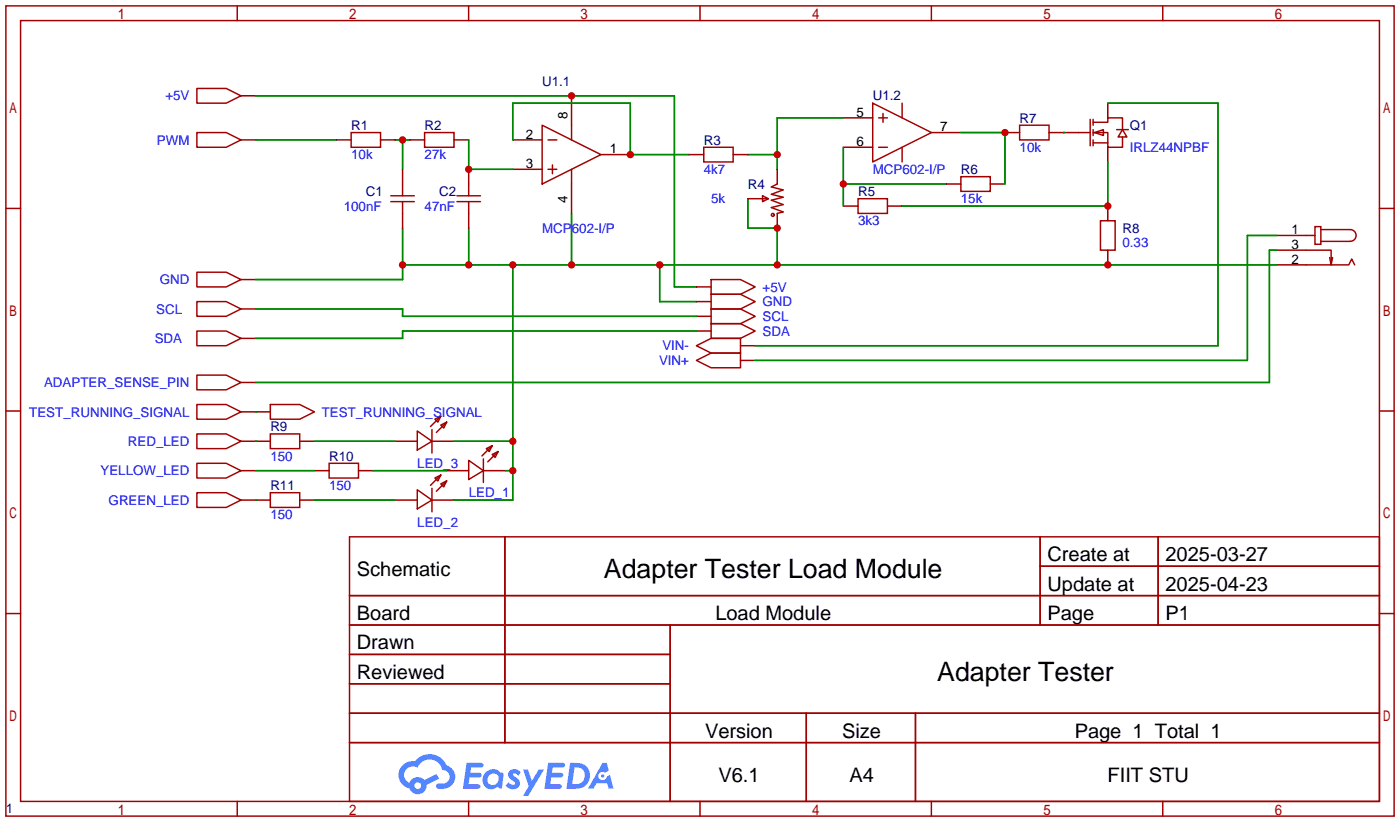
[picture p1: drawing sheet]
<svg xmlns="http://www.w3.org/2000/svg" width="242mm" height="142mm" viewBox="0 0 242 142" stroke-linecap="round" stroke-linejoin="round" font-family="sans-serif">
<g fill="none" stroke="#a10000" stroke-width=".25">
<path d="M1 1h240v140h-240zM3.6 3.6h234.9v134.9h-234.9zM41 1v2.6M81 1v2.6M121 1v2.6M161 1v2.6M201 1v2.6M1 36h2.6M238.5 36h2.5M1 71h2.6M238.5 71h2.5M60.4 92.8h178.1v45.7h-178.1z"/>
<path d="M87.3 92.8v35.5M179.8 92.8v15.2M179.8 97.8h58.7M200.2 92.8v15.2M1 106h2.6M60.4 102.9h178.1M60.4 108h178.1M60.4 113.1h55.5M60.4 118.2h55.5M115.9 108v30.5M238.5 106h2.5M41 138.5v2.5"/>
<path d="M60.4 123.2h178.1M60.4 128.3h178.1M81 138.5v2.5M121 138.5v2.5M139.4 123.2v15.3M158.3 123.2v15.3M161 138.5v2.5M201 138.5v2.5"/>
</g>
<g fill="#5487ff">
<path d="M88.2 133.2a1.3 1.3 0 0 1 1.8 .2l-.4 .7a.54 .54 0 0 0-.9-.3l.1 .2a1.58 1.58 0 0 1 1.1 1.6 1.43 1.43 0 0 1-2.5 .2l.5-.6a.64 .64 0 0 0 .5 .4 .64 .64 0 0 0 .7-.2l-.2-.3a1.6 1.6 0 0 1-1-1.5z"/>
<path d="M90.4 133h.9l.6 1.9 1.2-1.9h.9l-2.7 4.5h-.9l1-1.7z"/>
<path d="M80.7 131.8h1.6a1.31 1.31 0 0 1 1.2 .2 .4 .4 0 0 1-.3 .6h-1.8l-.1 .9h1.6a.4 .4 0 0 1 .4 .5 .4 .4 0 0 1-.4 .3h-1.7l-.2 1.2h.8a1.23 1.23 0 0 1 1.2 .2 .39 .39 0 0 1-.3 .6h-2.7z"/>
<path d="M94.8 131.8h1.6a1.32 1.32 0 0 1 1.2 .2 .39 .39 0 0 1-.3 .6h-1.8l-.1 .9h1.6a.4 .4 0 0 1 .4 .5 .4 .4 0 0 1-.4 .3h-1.7l-.2 1.2h.8a1.23 1.23 0 0 1 1.2 .2 .39 .39 0 0 1-.3 .6h-2.7z"/>
<path d="M104.2 131.8h.7l.4 1.4-.7 .3a.75 .75 0 0 0-1.1 .3 .75 .75 0 0 0 .5 1 .75 .75 0 0 0 .9-.6l.5-.3 .7 2.4h-.9l-.2-1h-1.9l-.5 1h-.9z"/>
<path d="M98.6 131.8l-.7 4.5h1.5a2.25 2.25 0 0 0 2.5-1.8 2.25 2.25 0 0 0-1.7-2.6zM99.3 132.6a1.5 1.5 0 0 1 1.8 1.5 1.5 1.5 0 0 1-1.9 1.4h-.3z"/>
<path d="M84 133.4a1.62 1.62 0 0 0-.4 2.1 1.62 1.62 0 0 0 2 .7l.4-.3 .3 .3 .5 .1 .3-2.5-.2-.3h-.5a1.58 1.58 0 0 0-2.4-.1zM84.6 134a.96 .96 0 0 1 1.4 0 .96 .96 0 0 1-.2 1.4 .95 .95 0 0 1-1.4-.1 .95 .95 0 0 1 .2-1.3z"/>
<path d="M69.6 132.2a2.37 2.37 0 0 0 1.2 4 1.54 1.54 0 0 0 1.7 1 1.54 1.54 0 0 0 1.3-1.6l2.1-1.1-.5-.8-2 1.1a1.57 1.57 0 0 0-2.6 .5 1.5 1.5 0 0 1-.8-2.1 1.5 1.5 0 0 1 2.2-.6 2.23 2.23 0 0 1 2.3-1.4 2.23 2.23 0 0 1 2 1.9 1.16 1.16 0 0 1 1.2 1 1.16 1.16 0 0 1-1.1 1.3h-.6a.47 .47 0 0 0-.6 .4 .47 .47 0 0 0 .4 .5 2.23 2.23 0 0 0 2.3-.6 2.23 2.23 0 0 0 .4-2.3 2.16 2.16 0 0 0-1.3-1.2 3.2 3.2 0 0 0-5.5-.7l-1.1 .1zM71.6 135.8a.6 .6 0 0 1 1.2 0 .6 .6 0 0 1-1.2 0z"/>
<circle cx="104.2" cy="134.1" r=".28"/>
</g>
<g fill="none" stroke="#870000" stroke-width=".25">
<path d="M41.7 16.6h2.5M98.8 16.6v5M191.5 17.8v2.6M41.7 24.2h2.5M58.2 24.2h2.5M65.8 24.2h2.5M69.6 29.3v2.5M69.6 36.9v2.5M70.9 24.2h2.5M78.5 24.2h2.5M81 29.3v2.5M81 36.9v2.5"/>
<path d="M88.6 24.2h5.1M88.6 29.3h5.1M98.8 31.8v5.1M103.9 26.7h5.1M119.1 26.7h2.6M126.7 26.7h2.6M129.3 34.3h2.5M134.4 29.3v2.5M134.4 36.9v2.5M145.8 25.4h5.1M145.8 20.4h5.1M145.8 35.6h2.5"/>
<path d="M153.4 35.6h2.6M161 22.9h5.1M163.6 31.8h2.5M171.2 31.8h2.5M173.7 22.9h2.6M181.4 22.9h5M191.5 25.4v2.6M191.5 35.6v2.5M41.7 48.3h2.5M41.7 53.4h2.5M41.7 58.5h2.5M120.4 49.6h2.5"/>
<path d="M120.4 52.1h2.5M120.4 54.7h2.5M120.4 57.2h2.5M128 59.7h2.6M191.5 43.2v2.6M220.7 43.2h5.1M220.7 45.8h5.1M220.7 40.7h5.1M41.7 66.1h2.5M41.7 76.2h5M41.7 71.2h5M51.8 76.2h2.6"/>
<path d="M68.3 76.2h3.8M74.7 76.2h3.8M128 62.3h2.6M41.7 81.3h2.5M41.7 86.4h5M51.8 86.4h2.6M54.4 81.3h2.5M62 81.3h2.5M68.3 86.4h3.8M74.7 86.4h3.8M77.2 81.3h3.8M83.6 81.3h3.8"/>
</g>
<g fill="none" stroke="#a10000" stroke-width=".25">
<path d="M34 15.3h5.1l2.6 1.3-2.6 1.2h-5.1zM150.9 17.8l10.1 5.1-10.1 5.1zM152.7 19.6v1.5M156 17.8v2.6M34 22.9h5.1l2.6 1.3-2.6 1.2h-5.1zM60.7 22.9h5.1v2.5h-5.1zM67.6 33.8h4M67.6 34.8h4M69.6 31.8v2M69.6 34.8v2.1M73.4 22.9h5.1v2.5h-5.1zM79 33.8h4.1"/>
<path d="M79 34.8h4.1M81 31.8v2M81 34.8v2.1M93.7 21.6l10.2 5.1-10.2 5.1zM94.7 24.2h1.6M94.7 29.3h1.6M95.5 28.5v1.5M98.8 21.6v2.6M98.8 29.3v2.5M121.7 25.4h5v2.6h-5zM131.8 33.8l1 .5-1 .5zM131.8 34.3h1"/>
<path d="M134.4 31.8l-1.1 .5 2.1 .5-2.1 .8 2.1 .5-2.1 .5 2.1 .8-2.1 .5 2.1 .7-1 .3M148.3 34.3h5.1v2.6h-5.1zM151.9 25.4h1.5M151.9 20.4h1.5M156 25.4v2.6M166.1 30.5h5.1v2.6h-5.1zM176.3 21.6h5.1v2.6h-5.1zM186.4 22.9h2.1M188.5 20.6v4.6M189 21.1h2.5v-.7h2.6v2M189 22.9h2.5v2.5h2.6v-1.7M189 24.7h2.5"/>
<path d="M189 20.6v1M189 22.4v1M189 24.2v1M189.2 22.9l1.6-.5v1zM190.2 38.1h2.6v5.1h-2.6zM193 22.4h2.1M194.1 22.4l.7 1.3h-1.5zM227.3 39.2h1v3h-1zM228.3 39.7h5.1a1.02 1.02 0 0 1 1 1 1.02 1.02 0 0 1-1 1h-5.1M34 47h5.1l2.6 1.3-2.6 1.3h-5.1zM34 52.1h5.1l2.6 1.3-2.6 1.3h-5.1zM34 57.2h5.1l2.6 1.3-2.6 1.2h-5.1z"/>
<path d="M120.4 59.7l2.5-1.2h5.1v2.5h-5.1zM122.9 48.3h5.1l2.6 1.3-2.6 1.2h-5.1zM122.9 50.8h5.1l2.6 1.3-2.6 1.3h-5.1zM122.9 53.4h5.1l2.6 1.3-2.6 1.2h-5.1zM122.9 55.9h5.1l2.6 1.3-2.6 1.3h-5.1zM225.8 43.2h4.3v2.6l.3-1.3M225.8 45.8h7.4l.5-1.1 .5 1.1M225.8 40.7h1.5M229.9 44.5l.2 1.3M34 64.8h5.1l2.6 1.3-2.6 1.3h-5.1zM34 75h5.1l2.6 1.2-2.6 1.3h-5.1zM34 69.9h5.1l2.6 1.3-2.6 1.2h-5.1z"/>
<path d="M46.7 75h5.1v2.5h-5.1zM46.7 69.9h5.1l2.6 1.3-2.6 1.2h-5.1zM72.1 74.5l2.6 1.7-2.6 1.6zM74.7 74.2v4.1M75.2 72.4l1-.5-.5 1zM76.2 73.5l1-.6-.5 1.1zM76.2 71.9l-1.8 1.8M77.2 72.9l-1.8 1.8M81 79.5l2.6 1.8-2.6 1.5zM83.6 79.3v4.1M84.1 77.5l1-.5-.5 1zM85.1 78.5l1-.5-.5 1z"/>
<path d="M85.1 77l-1.8 1.8M86.1 78l-1.8 1.8M120.4 62.3l2.5-1.3h5.1v2.5h-5.1zM34 80.1h5.1l2.6 1.2-2.6 1.3h-5.1zM34 85.1h5.1l2.6 1.3-2.6 1.3h-5.1zM46.7 85.1h5.1v2.6h-5.1zM56.9 80.1h5.1v2.5h-5.1zM72.1 84.6l2.6 1.8-2.6 1.5zM74.7 84.4v4M75.2 82.6l1-.5-.5 1zM76.2 83.6l1-.5-.5 1zM76.2 82.1l-1.8 1.8"/>
<path d="M77.2 83.1l-1.8 1.8"/>
<circle cx="133.6" cy="37.1" r=".25"/>
</g>
<g fill="none" stroke="#008700" stroke-width=".25">
<path d="M44.2 16.6h72.4v33h3.8M191.5 17.8h19.1v41.9h-80M44.2 24.2h14M68.3 24.2h2.6M69.6 24.2v5.1M69.6 39.4v8.9h-25.4M81 24.2v5.1h7.6M81 39.4v6.4M88.6 24.2v-6.4h20.4v8.9h10.1M98.8 36.9v8.9M129.3 34.3v5.1h5.1v6.4M129.3 26.7h5.1"/>
<path d="M145.8 20.4h-11.4v8.9M145.8 25.4v10.2M145.8 31.8h17.8M166.1 22.9h7.6v8.9M183.9 22.9h.1M191.5 28v7.6h-35.5M44.2 53.4h25.4v1.3h50.8M69.6 45.8h151.1M88.6 45.8v40.6h-10.1M114 45.8v6.3h6.4M120.4 57.2h-50.8v1.3h-25.4M220.7 43.2h-1.2v22.9h-175.3"/>
<path d="M220.7 40.7h-5.1v21.6h-85M44.2 71.2h.1M44.2 76.2h.1M54.4 76.2h13.9M78.5 76.2h10.1M44.2 86.4h.1M44.2 81.3h10.2M54.4 86.4h13.9M64.5 81.3h12.7M87.4 81.3h1.2"/>
</g>
<g fill="#c00">
<circle cx="88.6" cy="76.2" r=".63"/>
<circle cx="88.6" cy="81.3" r=".63"/>
<circle cx="88.6" cy="45.8" r=".63"/>
<circle cx="98.8" cy="45.8" r=".63"/>
<circle cx="114" cy="45.8" r=".63"/>
<circle cx="134.4" cy="45.8" r=".63"/>
<circle cx="134.4" cy="39.4" r=".63"/>
<circle cx="191.5" cy="45.8" r=".63"/>
<circle cx="81" cy="45.8" r=".63"/>
<circle cx="69.6" cy="45.8" r=".63"/>
<circle cx="69.6" cy="24.2" r=".63"/>
<circle cx="98.8" cy="16.6" r=".63"/>
<circle cx="109" cy="26.7" r=".63"/>
<circle cx="134.4" cy="26.7" r=".63"/>
<circle cx="145.8" cy="31.8" r=".63"/>
<circle cx="173.7" cy="22.9" r=".63"/>
<circle cx="191.5" cy="35.6" r=".63"/>
<circle cx="81" cy="29.3" r=".63"/>
</g>
<g font-size="4.6">
<text x="104.4" y="99.9">Adapter Tester Load Module</text>
<text x="162" y="117.6">Adapter Tester</text>
</g>
<g font-size="3.5">
<text x="61.7" y="99.5">Schematic</text>
<text x="181.1" y="97">Create at</text>
<text x="201.5" y="97">2025-03-27</text>
<text x="61.7" y="107.1">Board</text>
<text x="123.7" y="107.1">Load Module</text>
<text x="181.1" y="102.1">Update at</text>
<text x="181.1" y="107.1">Page</text>
<text x="201.5" y="102.1">2025-04-23</text>
<text x="201.5" y="107.1">P1</text>
<text x="61.7" y="112.2">Drawn</text>
<text x="61.7" y="117.3">Reviewed</text>
<text x="121.9" y="127.5">Version</text>
<text x="145.6" y="127.5">Size</text>
<text x="185.8" y="127.5">Page 1 Total 1</text>
<text x="124.2" y="135.1">V6.1</text>
<text x="146.8" y="135.1">A4</text>
<text x="191.5" y="135.1">FIIT STU</text>
</g>
<g font-size="2.3" fill="#00f">
<text x="28.6" y="17.4">+5V</text>
<text x="27.1" y="25">PWM</text>
<text x="60.7" y="27.5">10k</text>
<text x="73.4" y="27.5">27k</text>
<text x="176.3" y="26.3">10k</text>
<text x="195.3" y="26.3">IRLZ44NPBF</text>
<text x="121.7" y="30.1">4k7</text>
<text x="122.9" y="35.1">5k</text>
<text x="150.9" y="30.1">MCP602-I/P</text>
<text x="166.1" y="35.1">15k</text>
<text x="59.4" y="36.4">100nF</text>
<text x="73.4" y="36.4">47nF</text>
<text x="93.7" y="40.2">MCP602-I/P</text>
<text x="148.3" y="39">3k3</text>
<text x="194.1" y="42.8">0.33</text>
<text x="27.6" y="49.1">GND</text>
<text x="131.8" y="50.4">+5V</text>
<text x="131.8" y="52.9">GND</text>
<text x="26.7" y="59.3">SDA</text>
<text x="27" y="54.2">SCL</text>
<text x="131.8" y="55.5">SCL</text>
<text x="131.8" y="58">SDA</text>
<text x="113.9" y="63.1">VIN+</text>
<text x="114.5" y="60.5">VIN-</text>
<text x="5.1" y="72">TEST_RUNNING_SIGNAL</text>
<text x="7.6" y="66.9">ADAPTER_SENSE_PIN</text>
<text x="55.6" y="72">TEST_RUNNING_SIGNAL</text>
<text x="22.1" y="77.1">RED_LED</text>
<text x="17.4" y="82.1">YELLOW_LED</text>
<text x="46.7" y="79.6">150</text>
<text x="72.1" y="80.9">LED_3</text>
<text x="18.8" y="87.2">GREEN_LED</text>
<text x="46.7" y="89.8">150</text>
<text x="56.9" y="84.7">150</text>
<text x="81" y="85.9">LED_1</text>
<text x="72.1" y="91">LED_2</text>
</g>
<g font-size="2.3" fill="#000080">
<text x="93.7" y="14.8">U1.1</text>
<text x="150.9" y="17.4">U1.2</text>
<text x="60.7" y="22.4">R1</text>
<text x="73.4" y="22.4">R2</text>
<text x="176.3" y="21.2">R7</text>
<text x="195.3" y="22.4">Q1</text>
<text x="121.7" y="25">R3</text>
<text x="63.2" y="33.9">C1</text>
<text x="75.9" y="33.9">C2</text>
<text x="129.3" y="32.6">R4</text>
<text x="148.3" y="33.9">R5</text>
<text x="166.1" y="30.1">R6</text>
<text x="194.1" y="40.2">R8</text>
<text x="46.7" y="74.5">R9</text>
<text x="56.9" y="79.6">R10</text>
<text x="46.7" y="84.7">R11</text>
<text x="1" y="140.6">1</text>
</g>
<g font-size="2.3">
<text x="90.9" y="23.9">2</text>
<text x="98.1" y="20.6" transform="rotate(-90 98.1 20.6)">8</text>
<text x="148.1" y="20.1">5</text>
<text x="162.6" y="22.7">7</text>
<text x="90.9" y="29">3</text>
<text x="105.4" y="26.5">1</text>
<text x="148.1" y="25.2">6</text>
<text x="98.1" y="35.1" transform="rotate(-90 98.1 35.1)">4</text>
<text x="223.3" y="40.5">1</text>
<text x="223.3" y="43">3</text>
<text x="223.3" y="45.5">2</text>
</g>
</svg>
